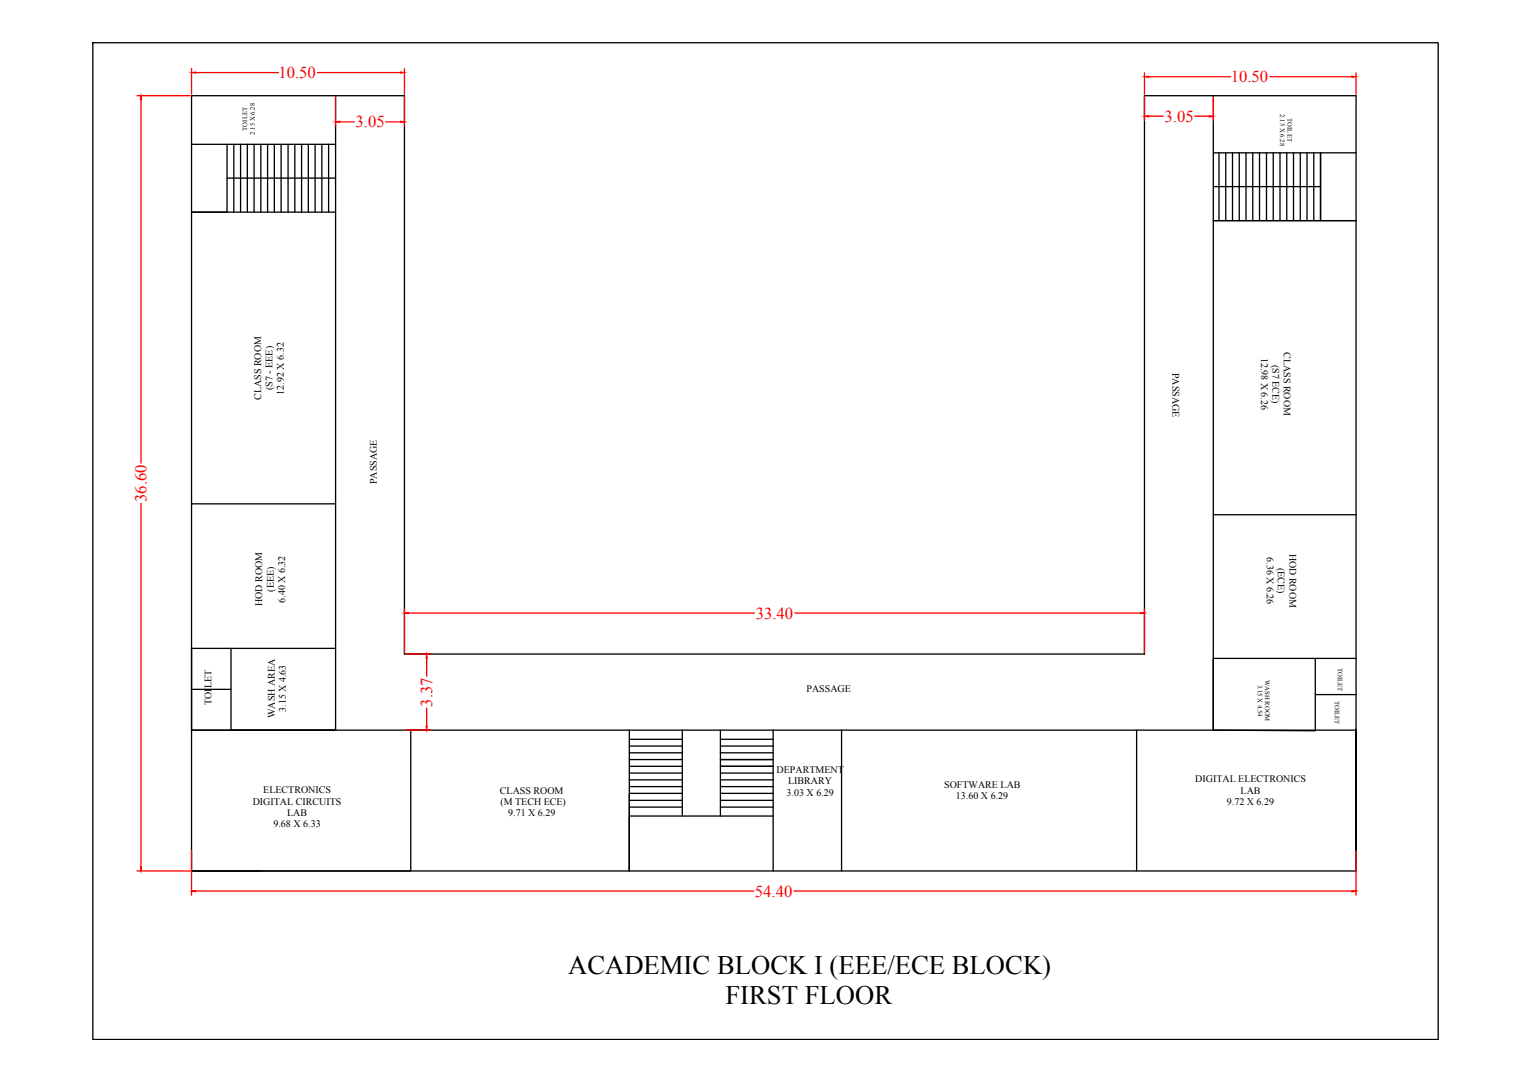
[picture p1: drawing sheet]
<svg xmlns="http://www.w3.org/2000/svg" width="297mm" height="210mm" viewBox="0 0 297 210" stroke-linecap="round" stroke-linejoin="round" font-family="sans-serif">
<!-- layer: 0 -->
<g fill="none" stroke="#000" stroke-width=".25">
<path d="M18 8.3h261.4v193.5h-261.4zM65.2 18.6v123.2M235.7 18.6v123.2v-14h27.7M37.2 28h28M44.1 28v13.2M44.1 34.6h21.1M45.4 28v13.2M46.7 28v13.2M48 28v13.2M49.4 28v13.2M50.7 28v13.2M52 28v13.2"/>
<path d="M53.3 28v13.2M54.6 28v13.2M56 28v13.2M57.3 28v13.2M58.6 28v13.2M59.9 28v13.2M61.2 28v13.2M62.5 28v13.2M63.8 28v13.2M235.7 29.7h27.7M235.7 36.2h20.8M236.8 29.7v13.1"/>
<path d="M238.1 29.7v13.1M239.4 29.7v13.1M240.7 29.7v13.1M242.1 29.7v13.1M243.4 29.7v13.1M244.7 29.7v13.1M246 29.7v13.1M247.4 29.7v13.1M248.7 29.7v13.1M250 29.7v13.1M251.3 29.7v13.1M252.6 29.7v13.1"/>
<path d="M253.9 29.7v13.1M255.2 29.7v13.1M37.2 41.2h28M235.7 42.8h27.7M256.5 42.8v-13.1v13.1M37.2 97.8h28M235.7 99.9h27.7M37.2 125.9h28M37.2 133.9h7.7M44.9 125.9v15.9h20.3M255.5 127.8v14.1l-19.8-.1M255.5 134.9h7.9"/>
<path d="M65.2 141.8h-28h226.2M79.8 141.8v27.3h-42.6M122.3 141.8v27.3M122.3 155.4h10.2M122.3 156.7h10.2M122.3 152.7h10.2M122.3 151.4h10.2M122.3 150.1h10.2M122.3 148.8h10.2M122.3 147.5h10.2M122.3 146.2h10.2M122.3 144.9h10.2"/>
<path d="M122.3 143.6h10.2M132.5 154.1h-10.2v15M132.5 141.8v16.7M140 155.4h10.2M140 156.7h10.2M140 152.7h10.2M140 151.4h10.2M140 150.1h10.2M140 148.8h10.2M140 147.5h10.2M140 146.2h10.2M140 144.9h10.2"/>
<path d="M140 143.6h10.2M140 154.1h10.2M140 141.8v16.7M150.2 158.5h-27.9v10.6M150.2 141.8v27.3M163.5 141.8v27.3M220.8 141.8v27.3M263.4 141.6v27.5v-27.3M263.4 141.8v-123.2h-41.1v108.4h-143.7v-108.4h-41.4v150.5M37.2 169.1h226.2"/>
</g>
<!-- layer: 3.05 -->
<g fill="none" stroke="#f00" stroke-width=".25">
<path d="M26.6 18.6h10.4M27.4 19.4v70.5M37.2 13.3v5M38 14.1h16.1M61.7 14.1h16.1M65.2 18.8v5.6M78.6 13.3v5M78.6 18.8v5.6M222.3 14.1v4.2M222.3 18.8v4.6M223.1 14.9h16M235.7 18.8v4.6"/>
<path d="M246.7 14.9h15.9M263.4 14.1v4.2M66 23.7h2.8M74.9 23.7h2.9M223.1 22.6h2.9M232.1 22.6h2.8M27.4 97.7v70.6M78.6 118.3v8.4M79.4 119h67.2M154.4 119h67.1M222.3 118.3v8.4M78.9 127h4.8"/>
<path d="M82.9 127.8v3.5M82.9 137.5v3.5M78.9 141.8h4.8M26.6 169.1h10.4M37.2 165.2v8.6M38 173h108.4M154.2 173h108.4M263.4 165.2v8.6"/>
</g>
<g fill="#f00" stroke="#f00" stroke-width=".19">
<path d="M65.2 23.7l.8-.2v.3z"/>
<path d="M77.8 23.5l.8 .2-.8 .1z"/>
<path d="M222.3 22.6l.8-.2v.3z"/>
<path d="M234.9 22.4l.8 .2-.8 .1z"/>
<path d="M82.9 127l.1 .8h-.2z"/>
<path d="M82.8 141h.2l-.1 .8z"/>
<path d="M37.2 173l.8-.1v.3z"/>
<path d="M262.6 172.9l.8 .1-.8 .2z"/>
<path d="M27.4 18.6l.1 .8h-.2z"/>
<path d="M27.3 168.3h.2l-.1 .8z"/>
<path d="M78.6 119l.8-.1v.3z"/>
<path d="M221.5 118.9l.8 .1-.8 .2z"/>
<path d="M37.2 14.1l.8-.1v.2z"/>
<path d="M77.8 14l.8 .1-.8 .1z"/>
<path d="M222.3 14.9l.8-.1v.2z"/>
<path d="M262.6 14.8l.8 .1-.8 .1z"/>
</g>
<g font-size="5.2">
<text x="110.4" y="189.1">ACADEMIC BLOCK I (EEE/ECE BLOCK)</text>
<text x="140.9" y="195">FIRST FLOOR</text>
</g>
<g font-size="3.2" fill="#f00">
<text x="54.1" y="15.2">10.50</text>
<text x="239.1" y="16">10.50</text>
<text x="226.2" y="23.7">3.05</text>
<text x="69.1" y="24.7">3.05</text>
<text x="28.5" y="97.5" transform="rotate(-90 28.5 97.5)">36.60</text>
<text x="146.8" y="120.1">33.40</text>
<text x="83.9" y="137.2" transform="rotate(-90 83.9 137.2)">3.37</text>
<text x="146.6" y="174.1">54.40</text>
</g>
<g font-size="1.9">
<text x="245" y="69.4" transform="rotate(90 245 69.4)">12.98 X 6.26</text>
<text x="247.2" y="70.8" transform="rotate(90 247.2 70.8)">(S7 ECE)</text>
<text x="249.4" y="68.4" transform="rotate(90 249.4 68.4)">CLASS ROOM</text>
<text x="50.8" y="77.6" transform="rotate(-90 50.8 77.6)">CLASS ROOM</text>
<text x="53" y="75.7" transform="rotate(-90 53 75.7)">(S7 - EEE)</text>
<text x="55.2" y="76.6" transform="rotate(-90 55.2 76.6)">12.92 X 6.32</text>
<text x="227.8" y="72.4" transform="rotate(90 227.8 72.4)">PASSAGE</text>
<text x="73.2" y="94" transform="rotate(-90 73.2 94)">PASSAGE</text>
<text x="250.5" y="107.5" transform="rotate(90 250.5 107.5)">HOD ROOM</text>
<text x="246.1" y="108.2" transform="rotate(90 246.1 108.2)">6.36 X 6.26</text>
<text x="248.2" y="110.3" transform="rotate(90 248.2 110.3)">(ECE)</text>
<text x="50.9" y="117.7" transform="rotate(-90 50.9 117.7)">HOD ROOM</text>
<text x="53.2" y="114.9" transform="rotate(-90 53.2 114.9)">(EEE)</text>
<text x="55.4" y="117.1" transform="rotate(-90 55.4 117.1)">6.40 X 6.32</text>
<text x="41.1" y="136.9" transform="rotate(-90 41.1 136.9)">TOILET</text>
<text x="156.7" y="134.3">PASSAGE</text>
<text x="53.4" y="139.4" transform="rotate(-90 53.4 139.4)">WASH AREA</text>
<text x="55.5" y="138.2" transform="rotate(-90 55.5 138.2)">3.15 X 4.63</text>
<text x="51.1" y="154.1">ELECTRONICS</text>
<text x="97.1" y="154.1">CLASS ROOM</text>
<text x="150.9" y="150.1">DEPARTMENT</text>
<text x="152.8" y="154.5">3.03 X 6.29</text>
<text x="153.1" y="152.3">LIBRARY</text>
<text x="183.4" y="153">SOFTWARE LAB</text>
<text x="185.7" y="155.2">13.60 X 6.29</text>
<text x="232.2" y="151.9">DIGITAL ELECTRONICS</text>
<text x="241" y="154.1">LAB</text>
<text x="49.1" y="156.3">DIGITAL CIRCUITS</text>
<text x="53.1" y="160.7">9.68 X 6.33</text>
<text x="55.8" y="158.5">LAB</text>
<text x="97.2" y="156.3">(M TECH ECE)</text>
<text x="98.7" y="158.5">9.71 X 6.29</text>
<text x="238.3" y="156.3">9.72 X 6.29</text>
</g>
<g font-size="1.3">
<text x="248.7" y="22.2" transform="rotate(90 248.7 22.2)">2.15 X 6.28</text>
<text x="250.1" y="23" transform="rotate(90 250.1 23)">TOILET</text>
<text x="48" y="25.4" transform="rotate(-90 48 25.4)">TOILET</text>
<text x="49.5" y="26.1" transform="rotate(-90 49.5 26.1)">2.15 X 6.28</text>
<text x="259.9" y="129.7" transform="rotate(90 259.9 129.7)">TOILET</text>
<text x="244.3" y="133" transform="rotate(90 244.3 133)">3.15 X 4.54</text>
<text x="245.8" y="132" transform="rotate(90 245.8 132)">WASH ROOM</text>
<text x="259.3" y="136.1" transform="rotate(90 259.3 136.1)">TOILET</text>
</g>
</svg>
